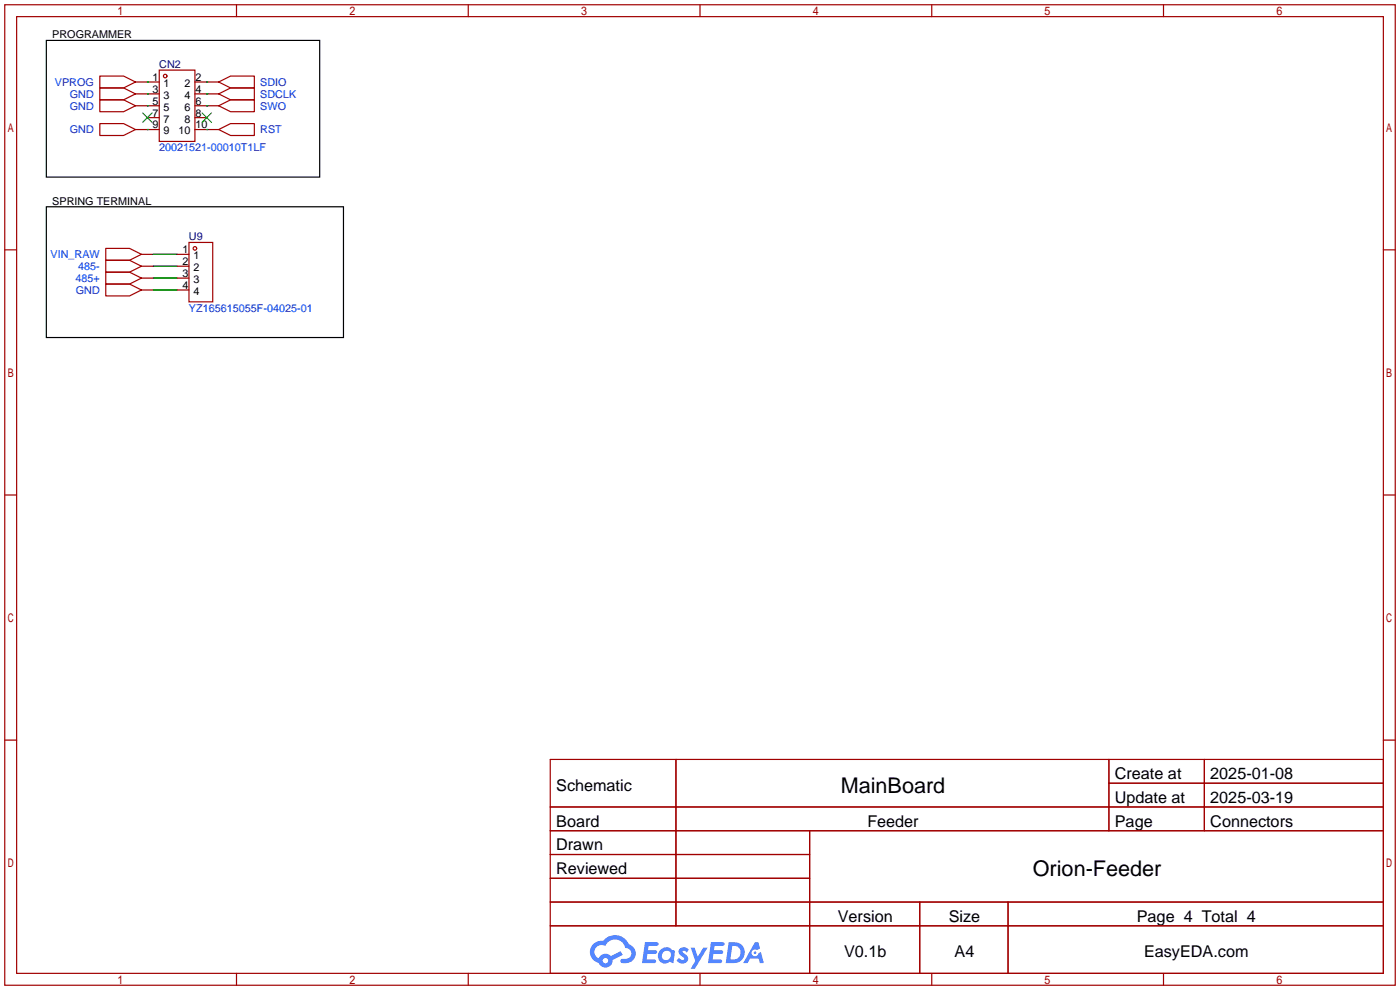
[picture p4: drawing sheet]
<svg xmlns="http://www.w3.org/2000/svg" width="299mm" height="212mm" viewBox="0 0 299 212" stroke-linecap="round" stroke-linejoin="round" font-family="sans-serif">
<g fill="none" stroke="#a10000" stroke-width=".25">
<path d="M1 1h297.2v209.6h-297.2zM3.6 3.6h292.1v204.4h-292.1zM50.5 1v2.6M100.1 1v2.6M149.6 1v2.6M199.1 1v2.6M248.7 1v2.6M1 53.4h2.6M295.7 53.4h2.5M1 105.8h2.6M295.7 105.8h2.5M1 158.2h2.6"/>
<path d="M295.7 158.2h2.5M117.6 162.3h178.1v45.7h-178.1zM117.6 172.5h178.1M117.6 177.5h178.1M144.5 162.3v35.6M173 177.5v30.5M237 162.3v15.2M237 167.4h58.7M257.4 162.3v15.2M117.6 182.6h55.4M117.6 192.8h178.1M117.6 187.7h55.4"/>
<path d="M117.6 197.9h178.1M196.6 192.8v15.2M215.4 192.8v15.2M50.5 208v2.6M100.1 208v2.6M149.6 208v2.6M199.1 208v2.6M248.7 208v2.6"/>
</g>
<g fill="#5487ff">
<path d="M145.3 202.7a1.3 1.3 0 0 1 1.9 .3l-.4 .6a.54 .54 0 0 0-.9-.2l.1 .2a1.34 1.34 0 0 1 .9 1.8 1.47 1.47 0 0 1-2.3-.1l.5-.6 .8 .5a.31 .31 0 0 0 .4-.3 .31 .31 0 0 0-.3-.4 1.12 1.12 0 0 1-.7-1.8z"/>
<path d="M147.6 202.5h.9l.6 2 1.2-2h.9l-2.7 4.6h-.9l1-1.7z"/>
<path d="M137.8 201.4h1.7a1.31 1.31 0 0 1 1.2 .2 .4 .4 0 0 1-.3 .5l-1.8 .1-.1 .9h1.6a.4 .4 0 0 1 .4 .4 .4 .4 0 0 1-.5 .4h-1.6l-.2 1.2h1.4a.46 .46 0 0 1 .5 0 .46 .46 0 0 1 .1 .5l-.4 .2h-2.6z"/>
<path d="M151.9 201.4h1.7a1.32 1.32 0 0 1 1.2 .2 .39 .39 0 0 1-.3 .5l-1.8 .1-.1 .9h1.6a.4 .4 0 0 1 .4 .4 .4 .4 0 0 1-.4 .4h-1.7l-.2 1.2h1.4a.46 .46 0 0 1 .5 0 .46 .46 0 0 1 .1 .5l-.4 .2h-2.6z"/>
<path d="M161.3 201.4h.8l.3 1.3-.6 .4a.75 .75 0 0 0-1.1 .3 .75 .75 0 0 0 .5 1 .75 .75 0 0 0 .9-.7l.5-.2 .6 2.3h-.8l-.3-.9h-1.8l-.5 .9h-1z"/>
<path d="M155.7 201.4l-.6 4.4h1.5a2.27 2.27 0 0 0 2.6-2.2 2.27 2.27 0 0 0-2.7-2.2zM156.5 202.1a1.5 1.5 0 0 1 1.8 1.6 1.5 1.5 0 0 1-1.9 1.4h-.3z"/>
<path d="M141.2 203a1.6 1.6 0 0 0-.3 2.3 1.6 1.6 0 0 0 2.3 .2l.7 .3 .3-2.4-.1-.3-.5-.1a1.58 1.58 0 0 0-2.4 0zM141.8 203.5a.98 .98 0 0 1 1.6 .4 .98 .98 0 0 1-1.1 1.3 .94 .94 0 0 1-.9-.7 .94 .94 0 0 1 .4-1z"/>
<path d="M126.8 201.8a2.37 2.37 0 0 0 1.1 4 1.54 1.54 0 0 0 1.8 1 1.54 1.54 0 0 0 1.2-1.6l2.2-1.1-.5-.8-2 1a1.57 1.57 0 0 0-2.7 .5 1.5 1.5 0 0 1-.7-2.1 1.5 1.5 0 0 1 2.2-.5 2.23 2.23 0 0 1 2.3-1.4 2.23 2.23 0 0 1 2 1.8 1.16 1.16 0 0 1 1.2 1.1 1.16 1.16 0 0 1-1.1 1.2h-.7a.47 .47 0 0 0-.5 .4 .47 .47 0 0 0 .4 .5 2.17 2.17 0 0 0 2.5-.9 2.17 2.17 0 0 0-.3-2.7l-.8-.4a3.2 3.2 0 0 0-5.5-.7l-1.1 .1zM128.8 205.3a.6 .6 0 0 1 1.2 0 .6 .6 0 0 1-1.2 0z"/>
<circle cx="161.4" cy="203.6" r=".28"/>
</g>
<g fill="none" stroke="#870000" stroke-width=".25">
<path d="M29 17.5h5M41.7 17.5h5M29 27.7h5M29 20.1h5M29 22.6h5M31.5 25.1h2.5M41.7 27.7h5M41.7 20.1h5M41.7 25.1h2.5M41.7 22.6h5M30.2 54.4h2.6M30.2 56.9h2.6"/>
<path d="M30.2 59.4h2.6M37.8 54.4h2.6M37.8 56.9h2.6M37.8 59.4h2.6M30.2 62h2.6M37.8 62h2.6"/>
</g>
<g fill="none" stroke="#a10000" stroke-width=".25">
<path d="M21.3 18.8h5.1l2.6 1.3-2.6 1.2h-5.1zM21.3 16.3h5.1l2.6 1.2-2.6 1.3h-5.1zM34 15h7.7v15.2h-7.7zM46.7 17.5l2.6-1.2h5.1v2.5h-5.1zM21.3 26.4h5.1l2.6 1.3-2.6 1.3h-5.1zM21.3 21.3h5.1l2.6 1.3-2.6 1.3h-5.1zM46.7 27.7l2.6-1.3h5.1v2.6h-5.1zM46.7 22.6l2.6-1.3h5.1v2.6h-5.1zM46.7 20.1l2.6-1.3h5.1v2.5h-5.1zM22.6 53.1h5.1l2.5 1.3-2.5 1.2h-5.1zM22.6 58.2h5.1l2.5 1.2-2.5 1.3h-5.1zM22.6 55.6h5.1l2.5 1.3-2.5 1.3h-5.1z"/>
<path d="M40.4 51.8h5.1v12.7h-5.1zM22.6 60.7h5.1l2.5 1.3-2.5 1.2h-5.1z"/>
<circle cx="35.3" cy="16.3" r=".38"/>
<circle cx="41.7" cy="53.1" r=".38"/>
</g>
<path d="M31.5 17.5h.1M44.2 17.5h.1M31.5 27.7h.1M31.5 22.6h.1M31.5 20.1h.1M44.2 27.7h.1M44.2 22.6h.1M44.2 20.1h.1M32.8 54.4h5M32.8 56.9h5M32.8 59.4h5M32.8 62h5" fill="none" stroke="#008700" stroke-width=".25"/>
<path d="M30.5 24.1l2 2.1M32.5 24.1l-2 2.1M43.2 24.1l2 2.1M45.2 24.1l-2 2.1" fill="none" stroke="#3c3" stroke-width=".25"/>
<path d="M9.9 8.6h58.4v29.2h-58.4zM9.9 44.2h63.5v27.9h-63.5z" fill="none" stroke="#000" stroke-width=".25"/>
<g font-size="4.6">
<text x="179.7" y="169.4">MainBoard</text>
<text x="220.7" y="187.2">Orion-Feeder</text>
</g>
<g font-size="3.5">
<text x="238.3" y="166.5">Create at</text>
<text x="258.7" y="166.5">2025-01-08</text>
<text x="118.9" y="169.1">Schematic</text>
<text x="238.3" y="171.6">Update at</text>
<text x="258.7" y="171.6">2025-03-19</text>
<text x="118.9" y="176.7">Board</text>
<text x="185.4" y="176.7">Feeder</text>
<text x="238.3" y="176.7">Page</text>
<text x="258.7" y="176.7">Connectors</text>
<text x="118.9" y="181.8">Drawn</text>
<text x="118.9" y="186.8">Reviewed</text>
<text x="179.1" y="197">Version</text>
<text x="202.8" y="197">Size</text>
<text x="243" y="197">Page 4 Total 4</text>
<text x="180.4" y="204.6">V0.1b</text>
<text x="204" y="204.6">A4</text>
<text x="244.5" y="204.6">EasyEDA.com</text>
</g>
<g font-size="2.3">
<text x="11.2" y="8.2">PROGRAMMER</text>
<text x="32.6" y="17.3">1</text>
<text x="41.8" y="17.3">2</text>
<text x="32.6" y="19.8">3</text>
<text x="32.6" y="22.4">5</text>
<text x="35" y="18.6">1</text>
<text x="35" y="21.1">3</text>
<text x="35" y="23.6">5</text>
<text x="39.4" y="23.6">6</text>
<text x="39.4" y="21.1">4</text>
<text x="39.4" y="18.6">2</text>
<text x="41.8" y="22.4">6</text>
<text x="41.8" y="19.8">4</text>
<text x="32.6" y="24.9">7</text>
<text x="32.6" y="27.5">9</text>
<text x="35" y="26.2">7</text>
<text x="35" y="28.7">9</text>
<text x="38.1" y="28.7">10</text>
<text x="39.4" y="26.2">8</text>
<text x="41.8" y="27.5">10</text>
<text x="41.8" y="24.9">8</text>
<text x="11.2" y="43.7">SPRING TERMINAL</text>
<text x="39" y="54.1">1</text>
<text x="39" y="56.7">2</text>
<text x="39" y="59.2">3</text>
<text x="41.3" y="55.4">1</text>
<text x="41.3" y="57.9">2</text>
<text x="39" y="61.7">4</text>
<text x="41.3" y="60.5">3</text>
<text x="41.3" y="63">4</text>
</g>
<g font-size="2.3" fill="#000080">
<text x="34" y="14.5">CN2</text>
<text x="40.4" y="51.4">U9</text>
</g>
<g font-size="2.3" fill="#00f">
<text x="11.7" y="18.3">VPROG</text>
<text x="14.9" y="23.4">GND</text>
<text x="14.9" y="20.9">GND</text>
<text x="55.6" y="23.4">SWO</text>
<text x="55.6" y="20.9">SDCLK</text>
<text x="55.6" y="18.3">SDIO</text>
<text x="14.9" y="28.5">GND</text>
<text x="55.6" y="28.5">RST</text>
<text x="34" y="32.3">20021521-00010T1LF</text>
<text x="10.8" y="55.2">VIN_RAW</text>
<text x="16.7" y="57.7">485-</text>
<text x="16.1" y="60.2">485+</text>
<text x="16.2" y="62.8">GND</text>
<text x="40.4" y="66.6">YZ165615055F-04025-01</text>
</g>
</svg>
